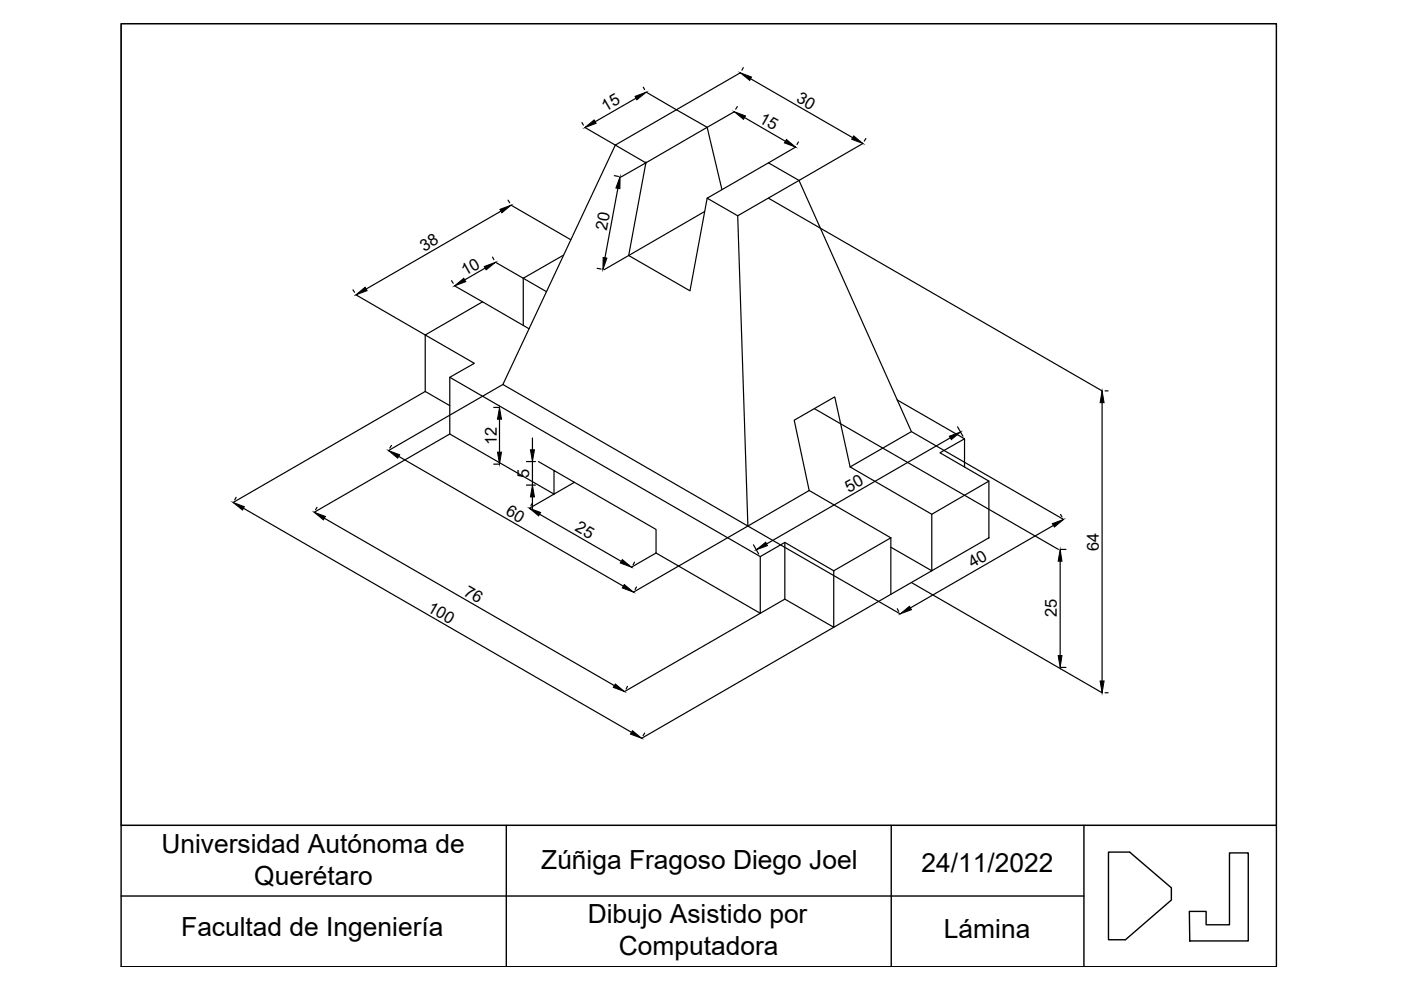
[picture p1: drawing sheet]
<svg xmlns="http://www.w3.org/2000/svg" width="297mm" height="210mm" viewBox="0 0 297 210" stroke-linecap="round" stroke-linejoin="round" font-family="sans-serif">
<!-- layer: Figura -->
<g fill="none" stroke="#000" stroke-width=".25">
<path d="M130.5 30.8l12.9-7.5 6.5 3.7-13 7.5M130.5 30.8l-23.9 50.7 52 30-2.2-65.8M130.5 30.8l6.4 3.7M136.9 34.5l-3.6 19.7 13 7.5 3.6-19.7M149.9 27l3.2 13.2M169.4 38.3l-6.5-3.8-13 7.5 6.5 3.7M169.4 38.3l23.8 53.2-13 7.5M169.4 38.3l-13 7.4M110.9 59l5 2.8M110.9 59v10M119.5 54.1l-8.6 4.9M149.4 44.9l-16.1 9.3"/>
<path d="M90.2 71v12l5.2 3M95.4 80l65.8 38M112.2 69.7l-9.9-5.7-12.1 7 10.4 6-5.2 3v12l22.1 12.8M180.2 99l-3.2-14.9-8.6 5 3.2 14.9M180.2 99l17.4 10M190.2 84.8l14.3 8.2M204.5 93l-5.2 3 10.4 6M204.5 93v6M121.8 102.3l-4.3 2.5v-5l21.6 12.5v4.9l22.1 12.8M166.4 115v12l-5.2 3M171.6 104l17.3 10M171.6 104l-13 7.5"/>
<path d="M188.9 114v12l-12.1 7M188.9 114l-12.1 7M188.9 116l8.7 5M197.6 109l12.1-7v12l-12.1 7zM166.4 127l10.4 6M176.8 121l-10.4-6-5.2 3v12M176.8 121v12"/>
</g>
<!-- layer: Cotas -->
<g fill="none" stroke="#000" stroke-width=".25">
<path d="M136.4 18.5l.3 .5M157 15.4l-13.6 7.9-6.4-3.8M157.6 14.3l-.3 .6M159.2 16.7l21.6 12.5M123.4 26l.3 .5M124 27l6.5 3.8M130.2 37.2l.9 .2M131 39.9l-2.7 14.8M134.9 20.8l-8.7 5M136.9 34.5h.1M136.9 34.5l-5.2 3M155.7 23.7l-5.8 3.3"/>
<path d="M156.3 22.6l-.3 .5M157.8 24.9l8.7 5.1M168.7 31.2l-5.8 3.3M169.3 30.1l-.3 .5M183 30.4l-13.6 7.9M183.6 29.4l-.4 .5M95.7 59.5l.4 .6M102.9 56.8l-4.4 2.5M104.4 54.5l.3 .6M105.1 55.6l5.8 3.4M106.2 44.8l-28.6 16.5M107.7 42.4l.4 .6"/>
<path d="M108.4 43.5l12.6 7.3M126.6 56.9l.9 .2M133.3 54.2l-5.2 3M162.9 42l70.8 40.9M74.8 61.5l.4 .5M75.5 62.5l14.7 8.5M96.4 60.6l5.9 3.4M83 94.4l-.3 .6M84.5 96.8l47.7 27.5M90.2 83l-40.8 23.5M95.4 92l-28.8 16.6M104.7 98.4h1.1"/>
<path d="M104.7 86.4h1.1M105.9 88.9v7M106.6 81.5l-24.2 14M111.6 97.9h1.9M112.9 92.9v2.5M112.9 97.9v5M114.2 97.9l3.3 1.9M172.7 86.6l51.7 29.9M193.2 91.5l32.3 18.6M201.5 92.8l-39 22.5M203 90.5l1.2 2M233.7 85.4v59"/>
<path d="M234.3 82.9h.6M50.1 105.4l-.3 .6M51.6 107.8l82.3 47.5M67.2 107.6l-.3 .5M68.8 109.9l61.4 35.5M111.6 102.9h1.9M112.9 106.7l-.3 .5M112.9 105.4v2.5M114.4 109l17.3 10M117.5 104.8l-5.2 3M134.5 119.2l-.3 .5M139.1 117.2l-5.2 3.1"/>
<path d="M159.8 115.5l1.1 2M223.3 111.4l-30.3 17.5M224.8 119v20M224.9 109.1l.3 .5M225 116.5h1M134.3 125.5l24.3-14 32.3 18.7M134.9 124.4l-.3 .6M161.2 130l-28.8 16.6M176.8 133l-40.8 23.5M190.2 129.1l.3 .5M193.2 123.5l40.5 23.4M197.6 121l-8.7 5"/>
<path d="M133 145.5l-.3 .6M136.7 155.4l-.4 .6M225 141.5h1M234.3 146.9h.6"/>
</g>
<g fill="#000" stroke="#000" stroke-width=".21">
<path d="M157 15.4l2.3 .9-.4 .7zM124 27l2-1.6 .4 .7zM131.5 37.5l-.1 2.5-.8-.1zM134.6 20.4l2.4-.9-2 1.7zM155.7 23.7l2.4 .9-.5 .7zM166.7 29.6l2 1.6-2.4-.9zM181 28.8l2 1.6-2.4-.9zM96.4 60.6l1.9-1.6 .4 .7zM102.7 56.5l2.4-.9-2 1.6zM106 44.4l2.4-.9-2 1.6zM127.9 54.6l.8 .1-.9 2.4zM75.5 62.5l1.9-1.6 .4 .7z"/>
<path d="M82.4 95.5l2.3 .9-.4 .7zM105.5 95.9h.8l-.4 2.5zM105.9 86.4l.4 2.5h-.8zM112.5 95.4h.8l-.4 2.5zM201.3 92.5l2.4-.9-2 1.6zM233.7 82.9l.4 2.5h-.9zM49.4 106.5l2.4 .9-.4 .7zM66.6 108.6l2.4 .9-.4 .7zM112.9 102.9l.4 2.5h-.8zM112.3 107.8l2.3 .9-.4 .7zM131.9 118.6l2 1.7-2.4-.9zM160.3 116.6l2-1.6 .4 .7z"/>
<path d="M223.1 111l2.4-.9-2 1.6zM224.8 116.5l.4 2.5h-.8zM132.4 123.9l1.9 1.6-2.4-.8zM190.9 130.2l1.9-1.6 .4 .7zM224.4 139h.8l-.4 2.5zM130.5 145l1.9 1.6-2.4-.9zM134.1 154.9l1.9 1.6-2.3-.9zM233.2 144.4h.9l-.4 2.5z"/>
</g>
<!-- layer: Marco -->
<path d="M25.7 5h244.9v200h-244.9zM25.7 175h244.9M107.3 175v30M189 175v30M229.8 175v30M25.7 190h204.1M235 180.7h4.5l8.9 7.5v2.6l-9.8 8.4h-3.6zM260.7 180.8h4v18.7h-12.4l-.1-6.3h3.5v2.9h5z" fill="none" stroke="#000" stroke-width=".3"/>
<path d="M25.7 5h244.9v170h-244.9z" fill="none" stroke="#000" stroke-width=".21"/>
<g font-size="5.6">
<text x="34.2" y="180.9">Universidad Autónoma de</text>
<text x="114.8" y="184.3">Zúñiga Fragoso Diego Joel</text>
<text x="195.4" y="184.9">24/11/2022</text>
<text x="53.9" y="187.6">Querétaro</text>
<text x="124.6" y="195.8">Dibujo Asistido por</text>
<text x="38.4" y="198.4">Facultad de Ingeniería</text>
<text x="131.2" y="202.5">Computadora</text>
<text x="200.1" y="198.8">Lámina</text>
</g>
<g font-size="3.5">
<text x="128.4" y="23.7" transform="rotate(-30 128.4 23.7)">15</text>
<text x="168.6" y="21.4" transform="rotate(30 168.6 21.4)">30</text>
<text x="160.7" y="25.8" transform="rotate(29 160.7 25.8)">15</text>
<text x="89.9" y="53.4" transform="rotate(-30 89.9 53.4)">38</text>
<text x="128.6" y="49.1" transform="rotate(-79 128.6 49.1)">20</text>
<text x="98.6" y="58.5" transform="rotate(-29 98.6 58.5)">10</text>
<text x="105.3" y="94.4" transform="rotate(-90 105.3 94.4)">12</text>
<text x="112.2" y="101.3" transform="rotate(-90 112.2 101.3)">5</text>
<text x="180" y="104.5" transform="rotate(-29 180 104.5)">50</text>
<text x="107" y="109" transform="rotate(30 107 109)">60</text>
<text x="121.7" y="112.5" transform="rotate(30 121.7 112.5)">25</text>
<text x="233" y="116.8" transform="rotate(-90 233 116.8)">64</text>
<text x="206.2" y="120.5" transform="rotate(-30 206.2 120.5)">40</text>
<text x="90.5" y="129.4" transform="rotate(30 90.5 129.4)">100</text>
<text x="98.2" y="126.1" transform="rotate(30 98.2 126.1)">76</text>
<text x="224.1" y="130.9" transform="rotate(-90 224.1 130.9)">25</text>
</g>
</svg>
